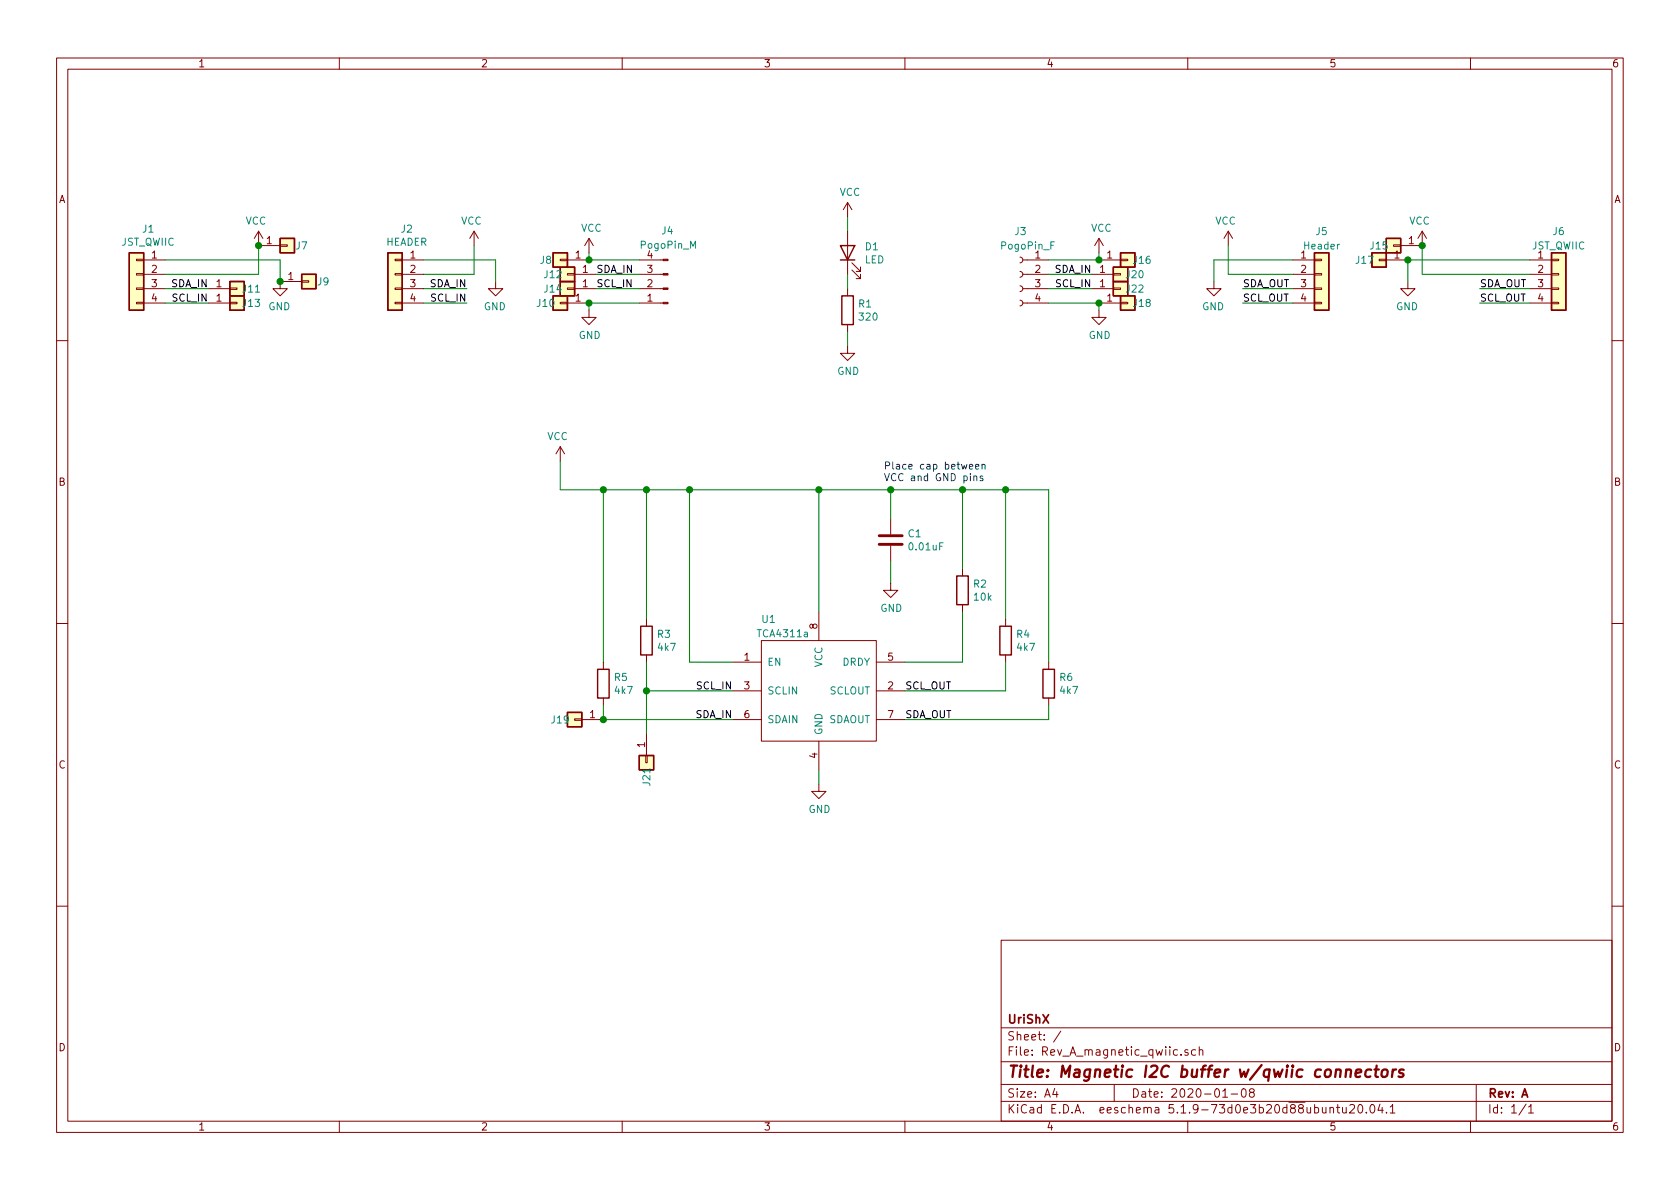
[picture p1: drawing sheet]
EESchema Schematic File Version 4
EELAYER 30 0
EELAYER END
$Descr A4 11693 8268
encoding utf-8
Sheet 1 1
Title "Magnetic I2C buffer w/qwiic connectors"
Date "2020-01-08"
Rev "A"
Comp "UriShX"
Comment1 ""
Comment2 ""
Comment3 ""
Comment4 ""
$EndDescr
$Comp
L Connector:Conn_01x04_Male J4
U 1 1
P 4650 2000
F 0 "J4" H 4700 1600 50  0000 R CNN
F 1 "PogoPin_M" H 4850 1700 50  0000 R CNN
F 2 "MyFootprintLib:QWIIC_PP" H 4650 2000 50  0001 C CNN
F 3 "~" H 4650 2000 50  0001 C CNN
	1    4650 2000
	-1   0    0    1   
$EndComp
Wire Wire Line
	7300 1900 7600 1900
Wire Wire Line
	7300 2000 7600 2000
Wire Wire Line
	4450 2000 4150 2000
Wire Wire Line
	7300 2100 7650 2100
$Comp
L Connector:Conn_01x04_Female J3
U 1 1
P 7100 1900
F 0 "J3" H 7050 2200 50  0000 L CNN
F 1 "PogoPin_F" H 6850 2100 50  0000 L CNN
F 2 "MyFootprintLib:QWIIC_PP" H 7100 1900 50  0001 C CNN
F 3 "~" H 7100 1900 50  0001 C CNN
	1    7100 1900
	-1   0    0    -1  
$EndComp
$Comp
L Device:LED D1
U 1 1
P 5900 1750
F 0 "D1" V 5939 1633 50  0000 R CNN
F 1 "LED" V 5848 1633 50  0000 R CNN
F 2 "LEDs:LED_1206_HandSoldering" H 5900 1750 50  0001 C CNN
F 3 "~" H 5900 1750 50  0001 C CNN
	1    5900 1750
	0    -1   -1   0   
$EndComp
$Comp
L Device:R R1
U 1 1
P 5900 2150
F 0 "R1" H 5970 2196 50  0000 L CNN
F 1 "320" H 5970 2105 50  0000 L CNN
F 2 "Resistors_SMD:R_0805_HandSoldering" V 5830 2150 50  0001 C CNN
F 3 "~" H 5900 2150 50  0001 C CNN
	1    5900 2150
	1    0    0    -1  
$EndComp
$Comp
L power:VCC #PWR01
U 1 1
P 5900 1500
F 0 "#PWR01" H 5900 1350 50  0001 C CNN
F 1 "VCC" H 5917 1673 50  0000 C CNN
F 2 "" H 5900 1500 50  0001 C CNN
F 3 "" H 5900 1500 50  0001 C CNN
	1    5900 1500
	1    0    0    -1  
$EndComp
Wire Wire Line
	5900 1500 5900 1600
Wire Wire Line
	5900 1900 5900 2000
$Comp
L power:GND #PWR014
U 1 1
P 5900 2400
F 0 "#PWR014" H 5900 2150 50  0001 C CNN
F 1 "GND" H 5905 2227 50  0000 C CNN
F 2 "" H 5900 2400 50  0001 C CNN
F 3 "" H 5900 2400 50  0001 C CNN
	1    5900 2400
	1    0    0    -1  
$EndComp
Wire Wire Line
	5900 2400 5900 2300
$Comp
L Connector_Generic:Conn_01x04 J6
U 1 1
P 10850 1900
F 0 "J6" H 10850 2200 50  0000 C CNN
F 1 "JST_QWIIC" H 10850 2100 50  0000 C CNN
F 2 "Connectors_JST:JST_SH_SM04B-SRSS-TB_04x1.00mm_Angled" H 10850 1900 50  0001 C CNN
F 3 "~" H 10850 1900 50  0001 C CNN
	1    10850 1900
	1    0    0    -1  
$EndComp
$Comp
L power:VCC #PWR015
U 1 1
P 3900 3200
F 0 "#PWR015" H 3900 3050 50  0001 C CNN
F 1 "VCC" H 3917 3373 50  0000 C CNN
F 2 "" H 3900 3200 50  0001 C CNN
F 3 "" H 3900 3200 50  0001 C CNN
	1    3900 3200
	-1   0    0    -1  
$EndComp
Wire Wire Line
	3900 3200 3900 3400
Wire Wire Line
	5700 4250 5700 3400
Connection ~ 5700 3400
Wire Wire Line
	7000 3400 7000 4300
Connection ~ 7000 3400
Wire Wire Line
	7000 3400 7300 3400
$Comp
L Device:R R2
U 1 1
P 6700 4100
F 0 "R2" H 6770 4146 50  0000 L CNN
F 1 "10k" H 6770 4055 50  0000 L CNN
F 2 "Resistors_SMD:R_0805_HandSoldering" V 6630 4100 50  0001 C CNN
F 3 "~" H 6700 4100 50  0001 C CNN
	1    6700 4100
	1    0    0    -1  
$EndComp
Wire Wire Line
	6700 3950 6700 3400
Connection ~ 6700 3400
Wire Wire Line
	6700 3400 7000 3400
Wire Wire Line
	4500 4300 4500 3400
Connection ~ 4500 3400
Text Notes 6150 3350 0    50   ~ 0
Place cap between\nVCC and GND pins
Wire Wire Line
	5700 3400 6200 3400
Wire Wire Line
	6200 3400 6700 3400
Connection ~ 6200 3400
Wire Wire Line
	6200 4050 6200 3900
$Comp
L power:GND #PWR016
U 1 1
P 6200 4050
F 0 "#PWR016" H 6200 3800 50  0001 C CNN
F 1 "GND" H 6205 3877 50  0000 C CNN
F 2 "" H 6200 4050 50  0001 C CNN
F 3 "" H 6200 4050 50  0001 C CNN
	1    6200 4050
	1    0    0    -1  
$EndComp
Wire Wire Line
	6200 3600 6200 3400
$Comp
L Device:C C1
U 1 1
P 6200 3750
F 0 "C1" H 6315 3796 50  0000 L CNN
F 1 "0.01uF" H 6315 3705 50  0000 L CNN
F 2 "Capacitors_SMD:C_0805_HandSoldering" H 6238 3600 50  0001 C CNN
F 3 "~" H 6200 3750 50  0001 C CNN
	1    6200 3750
	1    0    0    -1  
$EndComp
Wire Wire Line
	3900 3400 4200 3400
Wire Wire Line
	4200 3400 4500 3400
Connection ~ 4200 3400
Wire Wire Line
	4200 4600 4200 3400
$Comp
L Device:R R5
U 1 1
P 4200 4750
F 0 "R5" H 4270 4796 50  0000 L CNN
F 1 "4k7" H 4270 4705 50  0000 L CNN
F 2 "Resistors_SMD:R_0805_HandSoldering" V 4130 4750 50  0001 C CNN
F 3 "~" H 4200 4750 50  0001 C CNN
	1    4200 4750
	1    0    0    -1  
$EndComp
Wire Wire Line
	4200 4900 4200 5000
Wire Wire Line
	4200 5000 5100 5000
Wire Wire Line
	4500 4800 5100 4800
Wire Wire Line
	4500 4600 4500 4800
Wire Wire Line
	4500 3400 4800 3400
Wire Wire Line
	4800 3400 5700 3400
Connection ~ 4800 3400
Wire Wire Line
	4800 4600 4800 3400
Wire Wire Line
	5100 4600 4800 4600
Wire Wire Line
	5700 5450 5700 5350
$Comp
L power:GND #PWR017
U 1 1
P 5700 5450
F 0 "#PWR017" H 5700 5200 50  0001 C CNN
F 1 "GND" H 5705 5277 50  0000 C CNN
F 2 "" H 5700 5450 50  0001 C CNN
F 3 "" H 5700 5450 50  0001 C CNN
	1    5700 5450
	1    0    0    -1  
$EndComp
Wire Wire Line
	6700 4600 6700 4250
Wire Wire Line
	6300 4600 6700 4600
Wire Wire Line
	7300 5000 7300 4900
Wire Wire Line
	6300 5000 7300 5000
Wire Wire Line
	7000 4800 7000 4600
Wire Wire Line
	6300 4800 7000 4800
Wire Wire Line
	7300 3400 7300 4600
$Comp
L Device:R R4
U 1 1
P 7000 4450
F 0 "R4" H 7070 4496 50  0000 L CNN
F 1 "4k7" H 7070 4405 50  0000 L CNN
F 2 "Resistors_SMD:R_0805_HandSoldering" V 6930 4450 50  0001 C CNN
F 3 "~" H 7000 4450 50  0001 C CNN
	1    7000 4450
	1    0    0    -1  
$EndComp
$Comp
L Device:R R6
U 1 1
P 7300 4750
F 0 "R6" H 7370 4796 50  0000 L CNN
F 1 "4k7" H 7370 4705 50  0000 L CNN
F 2 "Resistors_SMD:R_0805_HandSoldering" V 7230 4750 50  0001 C CNN
F 3 "~" H 7300 4750 50  0001 C CNN
	1    7300 4750
	1    0    0    -1  
$EndComp
$Comp
L Device:R R3
U 1 1
P 4500 4450
F 0 "R3" H 4570 4496 50  0000 L CNN
F 1 "4k7" H 4570 4405 50  0000 L CNN
F 2 "Resistors_SMD:R_0805_HandSoldering" V 4430 4450 50  0001 C CNN
F 3 "~" H 4500 4450 50  0001 C CNN
	1    4500 4450
	1    0    0    -1  
$EndComp
$Comp
L magnetic_qwiic:TCA4311a U1
U 1 1
P 5700 4800
F 0 "U1" H 5350 5300 50  0000 C CNN
F 1 "TCA4311a" H 5450 5200 50  0000 C CNN
F 2 "Housings_SOIC:SOIC-8_3.9x4.9mm_Pitch1.27mm" H 5700 4800 50  0001 C CNN
F 3 "" H 5700 4800 50  0001 C CNN
	1    5700 4800
	1    0    0    -1  
$EndComp
Text Label 5100 5000 2    50   ~ 0
SDA_IN
Text Label 5100 4800 2    50   ~ 0
SCL_IN
Text Label 6300 5000 0    50   ~ 0
SDA_OUT
Text Label 6300 4800 0    50   ~ 0
SCL_OUT
Text Label 1450 2100 2    50   ~ 0
SCL_IN
Text Label 1450 2000 2    50   ~ 0
SDA_IN
Wire Wire Line
	1150 2100 1450 2100
Wire Wire Line
	1150 2000 1450 2000
Wire Wire Line
	1800 1900 1150 1900
Wire Wire Line
	1800 1700 1800 1900
$Comp
L power:VCC #PWR02
U 1 1
P 1800 1700
F 0 "#PWR02" H 1800 1550 50  0001 C CNN
F 1 "VCC" H 1817 1873 50  0000 C CNN
F 2 "" H 1800 1700 50  0001 C CNN
F 3 "" H 1800 1700 50  0001 C CNN
	1    1800 1700
	-1   0    0    -1  
$EndComp
Wire Wire Line
	1950 1800 1950 1950
Wire Wire Line
	1150 1800 1950 1800
$Comp
L power:GND #PWR08
U 1 1
P 1950 1950
F 0 "#PWR08" H 1950 1700 50  0001 C CNN
F 1 "GND" H 1955 1777 50  0000 C CNN
F 2 "" H 1950 1950 50  0001 C CNN
F 3 "" H 1950 1950 50  0001 C CNN
	1    1950 1950
	-1   0    0    -1  
$EndComp
$Comp
L Connector_Generic:Conn_01x04 J1
U 1 1
P 950 1900
F 0 "J1" H 868 2217 50  0000 C CNN
F 1 "JST_QWIIC" H 868 2126 50  0000 C CNN
F 2 "Connectors_JST:JST_SH_SM04B-SRSS-TB_04x1.00mm_Angled" H 950 1900 50  0001 C CNN
F 3 "~" H 950 1900 50  0001 C CNN
	1    950  1900
	-1   0    0    -1  
$EndComp
Wire Wire Line
	9000 1800 8450 1800
Wire Wire Line
	8450 1950 8450 1800
$Comp
L power:GND #PWR010
U 1 1
P 8450 1950
F 0 "#PWR010" H 8450 1700 50  0001 C CNN
F 1 "GND" H 8455 1777 50  0000 C CNN
F 2 "" H 8450 1950 50  0001 C CNN
F 3 "" H 8450 1950 50  0001 C CNN
	1    8450 1950
	-1   0    0    -1  
$EndComp
Wire Wire Line
	9000 1900 8550 1900
Wire Wire Line
	8550 1700 8550 1900
$Comp
L power:VCC #PWR04
U 1 1
P 8550 1700
F 0 "#PWR04" H 8550 1550 50  0001 C CNN
F 1 "VCC" H 8567 1873 50  0000 C CNN
F 2 "" H 8550 1700 50  0001 C CNN
F 3 "" H 8550 1700 50  0001 C CNN
	1    8550 1700
	-1   0    0    -1  
$EndComp
Text Label 8650 2100 0    50   ~ 0
SCL_OUT
Text Label 8650 2000 0    50   ~ 0
SDA_OUT
Wire Wire Line
	9000 2100 8650 2100
Wire Wire Line
	9000 2000 8650 2000
$Comp
L Connector_Generic:Conn_01x04 J5
U 1 1
P 9200 1900
F 0 "J5" H 9200 2200 50  0000 C CNN
F 1 "Header" H 9200 2100 50  0000 C CNN
F 2 "Pin_Headers:Pin_Header_Straight_1x04_Pitch2.54mm" H 9200 1900 50  0001 C CNN
F 3 "~" H 9200 1900 50  0001 C CNN
	1    9200 1900
	1    0    0    -1  
$EndComp
Text Label 3250 2100 2    50   ~ 0
SCL_IN
Text Label 3250 2000 2    50   ~ 0
SDA_IN
Wire Wire Line
	2950 2100 3250 2100
Wire Wire Line
	2950 2000 3250 2000
Wire Wire Line
	3300 1900 2950 1900
Wire Wire Line
	3300 1700 3300 1900
$Comp
L power:VCC #PWR03
U 1 1
P 3300 1700
F 0 "#PWR03" H 3300 1550 50  0001 C CNN
F 1 "VCC" H 3317 1873 50  0000 C CNN
F 2 "" H 3300 1700 50  0001 C CNN
F 3 "" H 3300 1700 50  0001 C CNN
	1    3300 1700
	-1   0    0    -1  
$EndComp
Wire Wire Line
	3450 1800 3450 1950
Wire Wire Line
	2950 1800 3450 1800
$Comp
L power:GND #PWR09
U 1 1
P 3450 1950
F 0 "#PWR09" H 3450 1700 50  0001 C CNN
F 1 "GND" H 3455 1777 50  0000 C CNN
F 2 "" H 3450 1950 50  0001 C CNN
F 3 "" H 3450 1950 50  0001 C CNN
	1    3450 1950
	-1   0    0    -1  
$EndComp
$Comp
L Connector_Generic:Conn_01x04 J2
U 1 1
P 2750 1900
F 0 "J2" H 2668 2217 50  0000 C CNN
F 1 "HEADER" H 2668 2126 50  0000 C CNN
F 2 "Pin_Headers:Pin_Header_Straight_1x04_Pitch2.54mm" H 2750 1900 50  0001 C CNN
F 3 "~" H 2750 1900 50  0001 C CNN
	1    2750 1900
	-1   0    0    -1  
$EndComp
Wire Wire Line
	7650 2150 7650 2100
Wire Wire Line
	7300 1800 7650 1800
Wire Wire Line
	7650 1750 7650 1800
$Comp
L power:VCC #PWR07
U 1 1
P 7650 1750
F 0 "#PWR07" H 7650 1600 50  0001 C CNN
F 1 "VCC" H 7667 1923 50  0000 C CNN
F 2 "" H 7650 1750 50  0001 C CNN
F 3 "" H 7650 1750 50  0001 C CNN
	1    7650 1750
	1    0    0    -1  
$EndComp
$Comp
L power:GND #PWR013
U 1 1
P 7650 2150
F 0 "#PWR013" H 7650 1900 50  0001 C CNN
F 1 "GND" H 7655 1977 50  0000 C CNN
F 2 "" H 7650 2150 50  0001 C CNN
F 3 "" H 7650 2150 50  0001 C CNN
	1    7650 2150
	1    0    0    -1  
$EndComp
Wire Wire Line
	4100 1800 4450 1800
Wire Wire Line
	4100 1750 4100 1800
Wire Wire Line
	4100 2100 4450 2100
Wire Wire Line
	4100 2150 4100 2100
$Comp
L power:GND #PWR012
U 1 1
P 4100 2150
F 0 "#PWR012" H 4100 1900 50  0001 C CNN
F 1 "GND" H 4105 1977 50  0000 C CNN
F 2 "" H 4100 2150 50  0001 C CNN
F 3 "" H 4100 2150 50  0001 C CNN
	1    4100 2150
	1    0    0    -1  
$EndComp
$Comp
L power:VCC #PWR06
U 1 1
P 4100 1750
F 0 "#PWR06" H 4100 1600 50  0001 C CNN
F 1 "VCC" H 4117 1923 50  0000 C CNN
F 2 "" H 4100 1750 50  0001 C CNN
F 3 "" H 4100 1750 50  0001 C CNN
	1    4100 1750
	1    0    0    -1  
$EndComp
Text Label 4150 2000 0    50   ~ 0
SCL_IN
Text Label 4150 1900 0    50   ~ 0
SDA_IN
Text Label 7600 2000 2    50   ~ 0
SCL_IN
Text Label 7600 1900 2    50   ~ 0
SDA_IN
$Comp
L Connector_Generic:Conn_01x01 J8
U 1 1
P 3900 1800
F 0 "J8" H 4000 1800 50  0000 C CNN
F 1 "Conn_01x01" H 3818 1926 50  0001 C CNN
F 2 "MyFootprintLib:SMD_pad_for_fillet_solder" H 3900 1800 50  0001 C CNN
F 3 "~" H 3900 1800 50  0001 C CNN
	1    3900 1800
	-1   0    0    -1  
$EndComp
Connection ~ 4100 1800
Wire Wire Line
	4450 1900 4150 1900
$Comp
L Connector_Generic:Conn_01x01 J12
U 1 1
P 3950 1900
F 0 "J12" H 4050 1900 50  0000 C CNN
F 1 "Conn_01x01" H 3868 2026 50  0001 C CNN
F 2 "MyFootprintLib:SMD_pad_for_fillet_solder" H 3950 1900 50  0001 C CNN
F 3 "~" H 3950 1900 50  0001 C CNN
	1    3950 1900
	-1   0    0    -1  
$EndComp
$Comp
L Connector_Generic:Conn_01x01 J14
U 1 1
P 3950 2000
F 0 "J14" H 4050 2000 50  0000 C CNN
F 1 "Conn_01x01" H 3868 2126 50  0001 C CNN
F 2 "MyFootprintLib:SMD_pad_for_fillet_solder" H 3950 2000 50  0001 C CNN
F 3 "~" H 3950 2000 50  0001 C CNN
	1    3950 2000
	-1   0    0    -1  
$EndComp
$Comp
L Connector_Generic:Conn_01x01 J10
U 1 1
P 3900 2100
F 0 "J10" H 4000 2100 50  0000 C CNN
F 1 "Conn_01x01" H 3818 2226 50  0001 C CNN
F 2 "MyFootprintLib:SMD_pad_for_fillet_solder" H 3900 2100 50  0001 C CNN
F 3 "~" H 3900 2100 50  0001 C CNN
	1    3900 2100
	-1   0    0    -1  
$EndComp
Connection ~ 4100 2100
$Comp
L Connector_Generic:Conn_01x01 J16
U 1 1
P 7850 1800
F 0 "J16" H 7950 1800 50  0000 C CNN
F 1 "Conn_01x01" H 7768 1926 50  0001 C CNN
F 2 "MyFootprintLib:SMD_pad_for_fillet_solder" H 7850 1800 50  0001 C CNN
F 3 "~" H 7850 1800 50  0001 C CNN
	1    7850 1800
	1    0    0    -1  
$EndComp
$Comp
L Connector_Generic:Conn_01x01 J20
U 1 1
P 7800 1900
F 0 "J20" H 7900 1900 50  0000 C CNN
F 1 "Conn_01x01" H 7718 2026 50  0001 C CNN
F 2 "MyFootprintLib:SMD_pad_for_fillet_solder" H 7800 1900 50  0001 C CNN
F 3 "~" H 7800 1900 50  0001 C CNN
	1    7800 1900
	1    0    0    -1  
$EndComp
$Comp
L Connector_Generic:Conn_01x01 J22
U 1 1
P 7800 2000
F 0 "J22" H 7900 2000 50  0000 C CNN
F 1 "Conn_01x01" H 7718 2126 50  0001 C CNN
F 2 "MyFootprintLib:SMD_pad_for_fillet_solder" H 7800 2000 50  0001 C CNN
F 3 "~" H 7800 2000 50  0001 C CNN
	1    7800 2000
	1    0    0    -1  
$EndComp
$Comp
L Connector_Generic:Conn_01x01 J18
U 1 1
P 7850 2100
F 0 "J18" H 7950 2100 50  0000 C CNN
F 1 "Conn_01x01" H 7768 2226 50  0001 C CNN
F 2 "MyFootprintLib:SMD_pad_for_fillet_solder" H 7850 2100 50  0001 C CNN
F 3 "~" H 7850 2100 50  0001 C CNN
	1    7850 2100
	1    0    0    -1  
$EndComp
Connection ~ 7650 1800
Connection ~ 7650 2100
$Comp
L Connector_Generic:Conn_01x01 J15
U 1 1
P 9700 1700
F 0 "J15" H 9800 1700 50  0000 C CNN
F 1 "Conn_01x01" H 9618 1826 50  0001 C CNN
F 2 "MyFootprintLib:SMD_pad_for_fillet_solder" H 9700 1700 50  0001 C CNN
F 3 "~" H 9700 1700 50  0001 C CNN
	1    9700 1700
	-1   0    0    -1  
$EndComp
$Comp
L Connector_Generic:Conn_01x01 J17
U 1 1
P 9600 1800
F 0 "J17" H 9700 1800 50  0000 C CNN
F 1 "Conn_01x01" H 9518 1926 50  0001 C CNN
F 2 "MyFootprintLib:SMD_pad_for_fillet_solder" H 9600 1800 50  0001 C CNN
F 3 "~" H 9600 1800 50  0001 C CNN
	1    9600 1800
	-1   0    0    -1  
$EndComp
Wire Wire Line
	10650 2000 10300 2000
Wire Wire Line
	10650 2100 10300 2100
Text Label 10300 2000 0    50   ~ 0
SDA_OUT
Text Label 10300 2100 0    50   ~ 0
SCL_OUT
$Comp
L power:VCC #PWR05
U 1 1
P 9900 1700
F 0 "#PWR05" H 9900 1550 50  0001 C CNN
F 1 "VCC" H 9917 1873 50  0000 C CNN
F 2 "" H 9900 1700 50  0001 C CNN
F 3 "" H 9900 1700 50  0001 C CNN
	1    9900 1700
	-1   0    0    -1  
$EndComp
Connection ~ 9900 1700
Wire Wire Line
	9900 1700 9900 1900
$Comp
L power:GND #PWR011
U 1 1
P 9800 1950
F 0 "#PWR011" H 9800 1700 50  0001 C CNN
F 1 "GND" H 9805 1777 50  0000 C CNN
F 2 "" H 9800 1950 50  0001 C CNN
F 3 "" H 9800 1950 50  0001 C CNN
	1    9800 1950
	-1   0    0    -1  
$EndComp
Wire Wire Line
	9800 1950 9800 1800
Connection ~ 9800 1800
Wire Wire Line
	10650 1900 9900 1900
Wire Wire Line
	10650 1800 9800 1800
$Comp
L Connector_Generic:Conn_01x01 J19
U 1 1
P 4000 5000
F 0 "J19" H 4100 5000 50  0000 C CNN
F 1 "Conn_01x01" H 3918 5126 50  0001 C CNN
F 2 "MyFootprintLib:SMD_pad_for_fillet_solder" H 4000 5000 50  0001 C CNN
F 3 "~" H 4000 5000 50  0001 C CNN
	1    4000 5000
	-1   0    0    -1  
$EndComp
$Comp
L Connector_Generic:Conn_01x01 J21
U 1 1
P 4500 5300
F 0 "J21" H 4600 5300 50  0000 C CNN
F 1 "Conn_01x01" H 4418 5426 50  0001 C CNN
F 2 "MyFootprintLib:SMD_pad_for_fillet_solder" H 4500 5300 50  0001 C CNN
F 3 "~" H 4500 5300 50  0001 C CNN
	1    4500 5300
	0    -1   1    0   
$EndComp
$Comp
L Connector_Generic:Conn_01x01 J11
U 1 1
P 1650 2000
F 0 "J11" H 1750 2000 50  0000 C CNN
F 1 "Conn_01x01" H 1568 2126 50  0001 C CNN
F 2 "MyFootprintLib:SMD_pad_for_fillet_solder" H 1650 2000 50  0001 C CNN
F 3 "~" H 1650 2000 50  0001 C CNN
	1    1650 2000
	1    0    0    -1  
$EndComp
$Comp
L Connector_Generic:Conn_01x01 J13
U 1 1
P 1650 2100
F 0 "J13" H 1750 2100 50  0000 C CNN
F 1 "Conn_01x01" H 1568 2226 50  0001 C CNN
F 2 "MyFootprintLib:SMD_pad_for_fillet_solder" H 1650 2100 50  0001 C CNN
F 3 "~" H 1650 2100 50  0001 C CNN
	1    1650 2100
	1    0    0    -1  
$EndComp
$Comp
L Connector_Generic:Conn_01x01 J7
U 1 1
P 2000 1700
F 0 "J7" H 2100 1700 50  0000 C CNN
F 1 "Conn_01x01" H 1918 1826 50  0001 C CNN
F 2 "MyFootprintLib:SMD_pad_for_fillet_solder" H 2000 1700 50  0001 C CNN
F 3 "~" H 2000 1700 50  0001 C CNN
	1    2000 1700
	1    0    0    -1  
$EndComp
Connection ~ 1800 1700
$Comp
L Connector_Generic:Conn_01x01 J9
U 1 1
P 2150 1950
F 0 "J9" H 2250 1950 50  0000 C CNN
F 1 "Conn_01x01" H 2068 2076 50  0001 C CNN
F 2 "MyFootprintLib:SMD_pad_for_fillet_solder" H 2150 1950 50  0001 C CNN
F 3 "~" H 2150 1950 50  0001 C CNN
	1    2150 1950
	1    0    0    -1  
$EndComp
Connection ~ 1950 1950
Connection ~ 4200 5000
Wire Wire Line
	4500 5100 4500 4800
Connection ~ 4500 4800
$EndSCHEMATC
